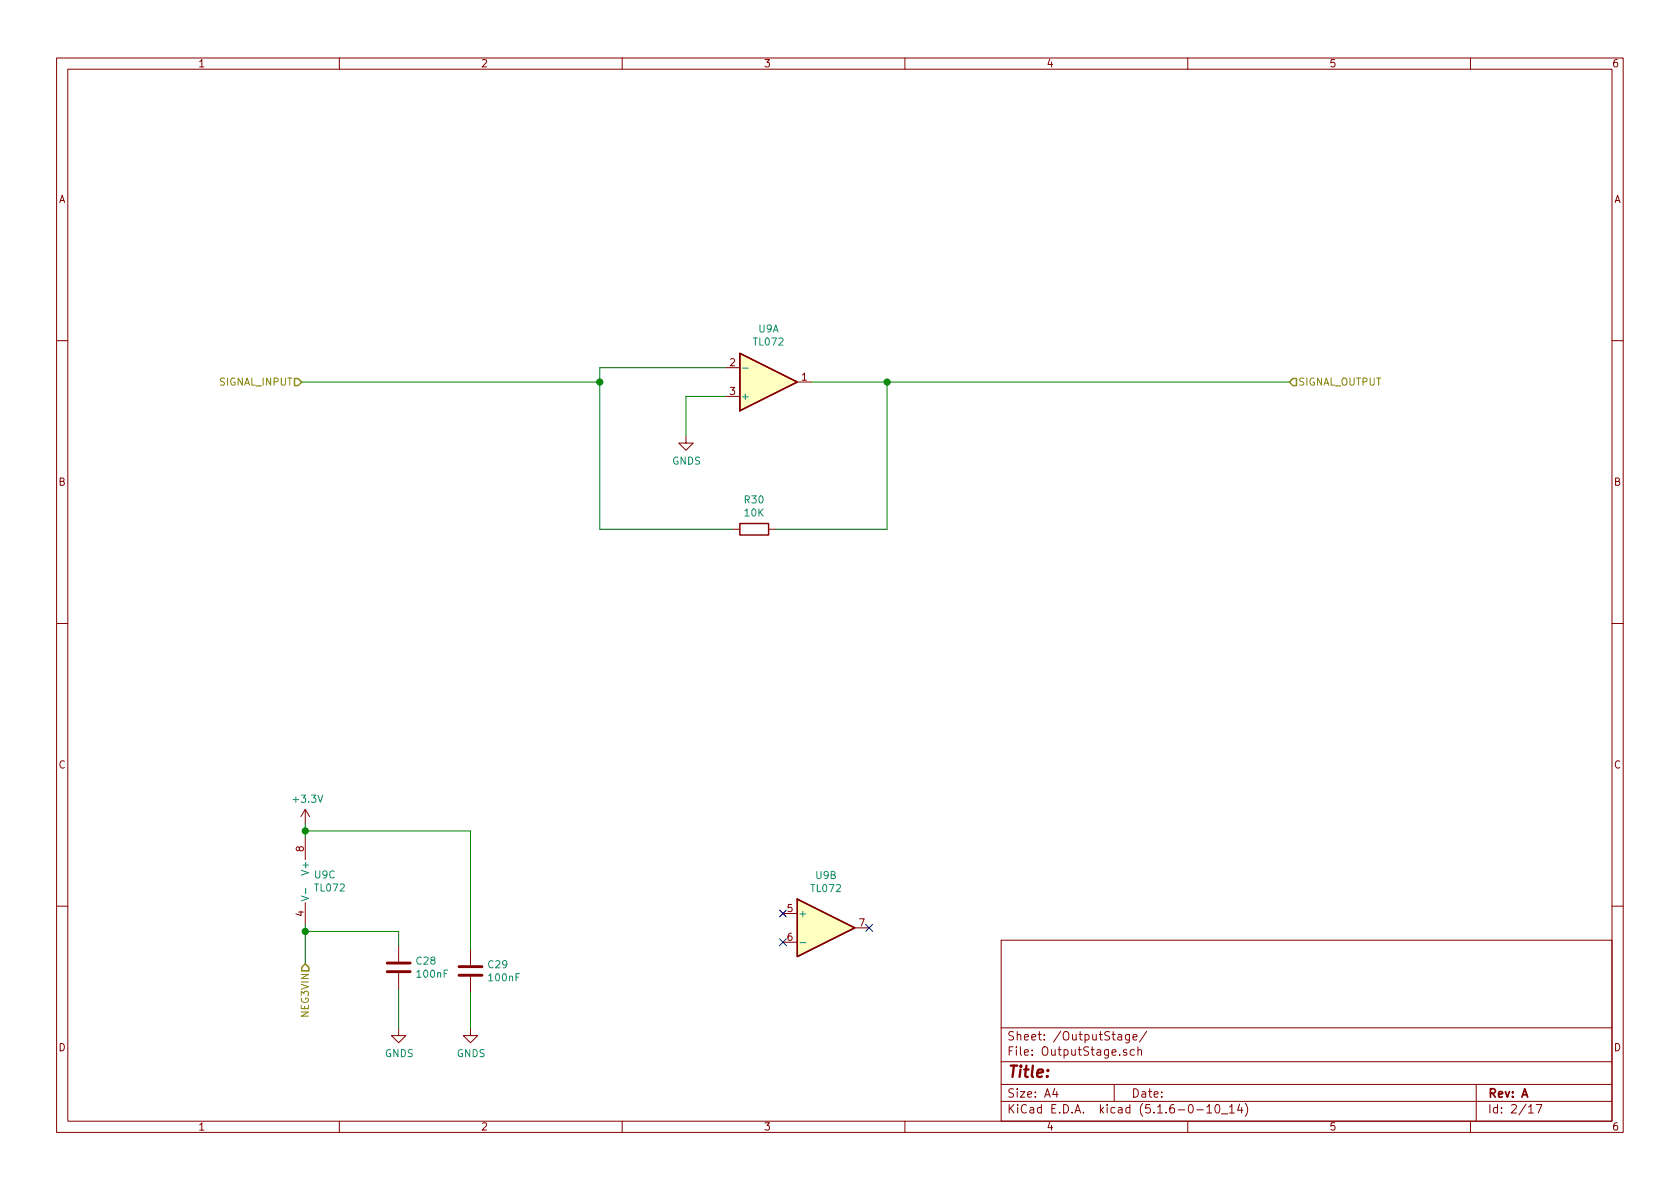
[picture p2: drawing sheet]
EESchema Schematic File Version 4
EELAYER 30 0
EELAYER END
$Descr A4 11693 8268
encoding utf-8
Sheet 2 17
Title ""
Date ""
Rev "A"
Comp ""
Comment1 ""
Comment2 ""
Comment3 ""
Comment4 ""
$EndDescr
Wire Wire Line
	2125 5725 2125 5775
Wire Wire Line
	2125 6425 2125 6475
Wire Wire Line
	8975 2650 6175 2650
Wire Wire Line
	5050 2750 4775 2750
Wire Wire Line
	4775 2750 4775 3025
$Comp
L Device:R R?
U 1 1
P 5250 3675
AR Path="/5F455319" Ref="R?"  Part="1" 
AR Path="/5F44DB1C/5F455319" Ref="R30"  Part="1" 
F 0 "R30" V 5043 3675 50  0000 C CNN
F 1 "10K" V 5134 3675 50  0000 C CNN
F 2 "Resistor_SMD:R_0805_2012Metric_Pad1.15x1.40mm_HandSolder" V 5180 3675 50  0001 C CNN
F 3 "~" H 5250 3675 50  0001 C CNN
	1    5250 3675
	0    -1   1    0   
$EndComp
Wire Wire Line
	5400 3675 6175 3675
Wire Wire Line
	6175 3675 6175 2650
Connection ~ 6175 2650
Wire Wire Line
	6175 2650 5650 2650
Wire Wire Line
	5100 3675 4175 3675
Wire Wire Line
	4175 2650 2100 2650
Wire Wire Line
	5050 2550 4175 2550
Wire Wire Line
	4175 2550 4175 2650
Text HLabel 2100 2650 0    50   Input ~ 0
SIGNAL_INPUT
Text HLabel 8975 2650 2    50   Input ~ 0
SIGNAL_OUTPUT
$Comp
L Amplifier_Operational:TL072 U9
U 1 1
P 5350 2650
F 0 "U9" H 5350 2283 50  0000 C CNN
F 1 "TL072" H 5350 2374 50  0000 C CNN
F 2 "Package_SO:SOIC-8_3.9x4.9mm_P1.27mm" H 5350 2650 50  0001 C CNN
F 3 "http://www.ti.com/lit/ds/symlink/tl071.pdf" H 5350 2650 50  0001 C CNN
	1    5350 2650
	1    0    0    1   
$EndComp
$Comp
L Amplifier_Operational:TL072 U9
U 2 1
P 5750 6450
F 0 "U9" H 5750 6817 50  0000 C CNN
F 1 "TL072" H 5750 6726 50  0000 C CNN
F 2 "Package_SO:SOIC-8_3.9x4.9mm_P1.27mm" H 5750 6450 50  0001 C CNN
F 3 "http://www.ti.com/lit/ds/symlink/tl071.pdf" H 5750 6450 50  0001 C CNN
	2    5750 6450
	1    0    0    -1  
$EndComp
$Comp
L Amplifier_Operational:TL072 U9
U 3 1
P 2225 6125
F 0 "U9" H 2183 6171 50  0000 L CNN
F 1 "TL072" H 2183 6080 50  0000 L CNN
F 2 "Package_SO:SOIC-8_3.9x4.9mm_P1.27mm" H 2225 6125 50  0001 C CNN
F 3 "http://www.ti.com/lit/ds/symlink/tl071.pdf" H 2225 6125 50  0001 C CNN
	3    2225 6125
	1    0    0    -1  
$EndComp
NoConn ~ 5450 6350
NoConn ~ 5450 6550
NoConn ~ 6050 6450
$Comp
L power:+3.3V #PWR0104
U 1 1
P 2125 5725
F 0 "#PWR0104" H 2125 5575 50  0001 C CNN
F 1 "+3.3V" H 2140 5898 50  0000 C CNN
F 2 "" H 2125 5725 50  0001 C CNN
F 3 "" H 2125 5725 50  0001 C CNN
	1    2125 5725
	1    0    0    -1  
$EndComp
Connection ~ 4175 2650
Wire Wire Line
	4175 2650 4175 3675
$Comp
L Device:C C28
U 1 1
P 2775 6725
F 0 "C28" H 2890 6771 50  0000 L CNN
F 1 "100nF" H 2890 6680 50  0000 L CNN
F 2 "Capacitor_SMD:C_0805_2012Metric_Pad1.15x1.40mm_HandSolder" H 2813 6575 50  0001 C CNN
F 3 "~" H 2775 6725 50  0001 C CNN
	1    2775 6725
	1    0    0    -1  
$EndComp
$Comp
L Device:C C29
U 1 1
P 3275 6750
F 0 "C29" H 3390 6796 50  0000 L CNN
F 1 "100nF" H 3390 6705 50  0000 L CNN
F 2 "Capacitor_SMD:C_0805_2012Metric_Pad1.15x1.40mm_HandSolder" H 3313 6600 50  0001 C CNN
F 3 "~" H 3275 6750 50  0001 C CNN
	1    3275 6750
	1    0    0    -1  
$EndComp
Wire Wire Line
	2775 6875 2775 7150
Wire Wire Line
	3275 6900 3275 7150
Wire Wire Line
	2775 6575 2775 6475
Wire Wire Line
	2775 6475 2125 6475
Connection ~ 2125 6475
Wire Wire Line
	3275 6600 3275 5775
Wire Wire Line
	3275 5775 2125 5775
Connection ~ 2125 5775
Wire Wire Line
	2125 5775 2125 5825
$Comp
L power:GNDS #PWR013
U 1 1
P 2775 7150
F 0 "#PWR013" H 2775 6900 50  0001 C CNN
F 1 "GNDS" H 2780 6977 50  0000 C CNN
F 2 "" H 2775 7150 50  0001 C CNN
F 3 "" H 2775 7150 50  0001 C CNN
	1    2775 7150
	1    0    0    -1  
$EndComp
$Comp
L power:GNDS #PWR014
U 1 1
P 3275 7150
F 0 "#PWR014" H 3275 6900 50  0001 C CNN
F 1 "GNDS" H 3280 6977 50  0000 C CNN
F 2 "" H 3275 7150 50  0001 C CNN
F 3 "" H 3275 7150 50  0001 C CNN
	1    3275 7150
	1    0    0    -1  
$EndComp
Text HLabel 2125 6700 3    50   Input ~ 0
NEG3VIN
Wire Wire Line
	2125 6475 2125 6700
$Comp
L power:GNDS #PWR0101
U 1 1
P 4775 3025
F 0 "#PWR0101" H 4775 2775 50  0001 C CNN
F 1 "GNDS" H 4780 2852 50  0000 C CNN
F 2 "" H 4775 3025 50  0001 C CNN
F 3 "" H 4775 3025 50  0001 C CNN
	1    4775 3025
	1    0    0    -1  
$EndComp
$EndSCHEMATC
